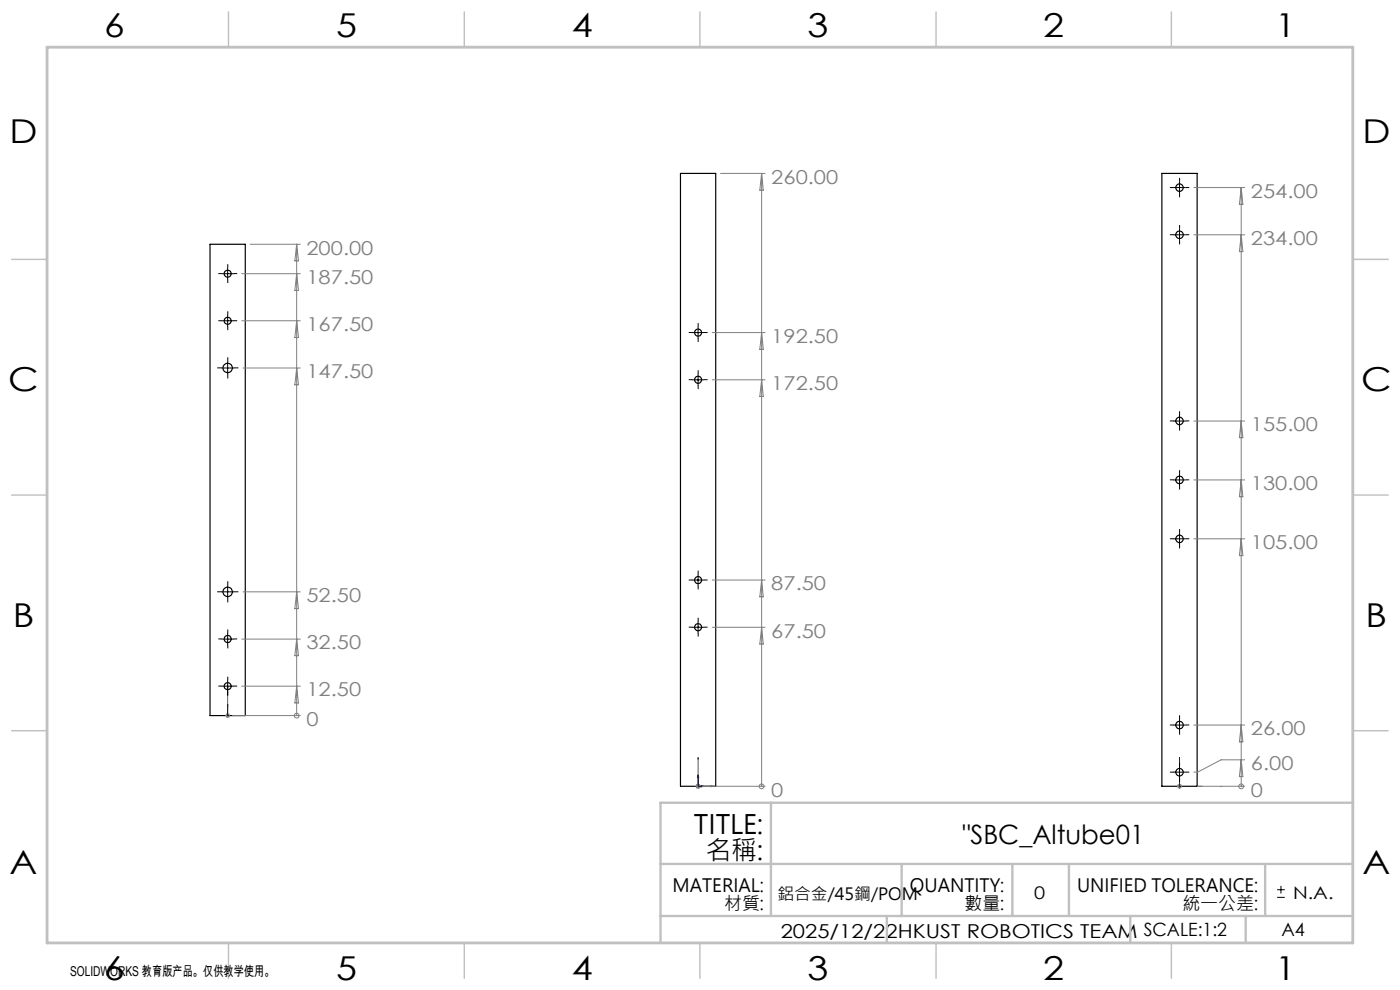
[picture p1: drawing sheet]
<svg xmlns="http://www.w3.org/2000/svg" width="297mm" height="210mm" viewBox="0 0 297 210" stroke-linecap="round" stroke-linejoin="round" font-family="sans-serif">
<g fill="none" stroke="#000" stroke-width=".25">
<path d="M144.4 36.8h7.4v130h-7.4zM246.5 36.8h7.5v130h-7.5zM44.6 51.8h7.4v100h-7.4z"/>
<circle cx="250.2" cy="39.8" r=".8"/>
<circle cx="48.3" cy="58.1" r=".74"/>
<circle cx="250.2" cy="49.8" r=".81"/>
<circle cx="48.3" cy="68" r=".74"/>
<circle cx="48.3" cy="78.1" r="1"/>
<circle cx="148.1" cy="70.6" r=".75"/>
<circle cx="148.1" cy="80.5" r=".75"/>
<circle cx="250.2" cy="89.3" r=".8"/>
<circle cx="250.2" cy="114.3" r=".8"/>
<circle cx="250.2" cy="101.8" r=".81"/>
<circle cx="48.3" cy="135.5" r=".75"/>
<circle cx="48.3" cy="125.5" r="1"/>
<circle cx="148.1" cy="123.1" r=".75"/>
<circle cx="148.1" cy="133" r=".75"/>
<circle cx="48.3" cy="145.5" r=".74"/>
<circle cx="250.2" cy="153.8" r=".81"/>
<circle cx="250.2" cy="163.8" r=".8"/>
</g>
<g fill="none" stroke="#000" stroke-width=".21">
<path d="M249 39.8h2.5M250.2 38.6v2.5M47.1 58.1h2.5M48.3 56.8v2.5M249 49.8h2.5M250.2 48.6v2.4M47.1 78.1h2.5M47.1 68h2.5M48.3 66.8v2.5M48.3 76.8v2.5M146.8 70.5h2.5M148.1 69.3v2.5"/>
<path d="M148.1 79.3v2.5M146.8 80.6h2.5M249 89.3h2.5M250.2 88v2.5M249 114.3h2.5M249 101.8h2.5M250.2 100.6v2.4M250.2 113.1v2.5M47.1 135.6h2.5M47.1 125.5h2.5M48.3 124.3v2.5M48.3 134.3v2.5"/>
<path d="M146.8 123h2.5M146.8 133.1h2.5M148.1 121.8v2.5M148.1 131.8v2.5M47.1 145.5h2.5M48.3 144.3v2.5M249 153.8h2.5M250.2 152.6v2.4M249 163.8h2.5M250.2 162.6v2.5M270.9 190.4h1.7M270.9 188.7h1.7"/>
<path d="M271.7 187.9v1.6"/>
</g>
<g fill="none" stroke="#808080" stroke-width=".21">
<path d="M152.9 36.8h9.4M161.6 36.8v130M161.6 36.8l.3 3.5h-.7zM253.3 39.8h10.8M263.3 39.8v127M263.3 39.8l.4 3.5h-.8zM51.3 58.1h12.4M53.1 51.8h10.6M62.9 51.8v100M62.9 58.1l.4 3.5h-.8zM62.9 51.8l.4 3.5h-.8zM253.3 49.8h10.8"/>
<path d="M263.3 49.8l.4 3.6h-.8zM51.3 68h12.4M51.5 78.1h12.2M62.9 78.1l.4 3.5h-.8zM62.9 68l.4 3.6h-.8zM151.1 70.5h11.2M161.6 70.5l.3 3.6h-.7zM151.1 80.6h11.2M161.6 80.6l.3 3.5h-.7zM253.3 89.3h10.8M263.3 89.3l.4 3.5h-.8zM253.3 114.3h10.8"/>
<path d="M253.3 101.8h10.8M263.3 114.3l.4 3.6h-.8zM263.3 101.8l.4 3.6h-.8zM51.3 135.6h12.4M51.5 125.5h12.2M62.9 135.6l.4 3.5h-.8zM62.9 125.5l.4 3.6h-.8zM151.1 133.1h11.2M151.1 123h11.2M161.6 133.1l.3 3.5h-.7zM161.6 123l.3 3.6h-.7zM47.8 151.8h1"/>
<path d="M47.9 151.4l.7 .7M48.3 151.3v1M48.6 151.4l-.7 .7M49.3 151.8h14.4M51.3 145.5h12.4M62.9 151.8h.1M62.9 145.5l.4 3.6h-.8zM253.3 153.8h10.8M263.3 153.8l.4 3.6h-.8zM147.6 166.8h1M147.7 166.4l.7 .8M148.1 166.3v1"/>
<path d="M148.4 166.4l-.7 .8M149.1 166.8h13.2M161.6 166.8h.1M249.7 166.8h1M249.9 166.4l.7 .8M250.2 166.3v1M250.6 166.4l-.7 .8M254.1 166.8h10M263.3 166.8h.1M263.3 161.2l.4 3.5h-.8zM264.1 161.2h-5.1l-4.9 2.6h-.8"/>
<circle cx="62.9" cy="151.8" r=".51"/>
<circle cx="161.6" cy="166.8" r=".5"/>
<circle cx="263.3" cy="166.8" r=".5"/>
</g>
<g fill="none" stroke="#00f" stroke-width=".21">
<path d="M48.3 151.7v.2zM48.3 145.7v.3v-.3M48.3 151.7v.3zM48.3 149.4v.6v-.6M48.3 151.8h.1M48.3 145.7v6.1M148.1 160.7l.1 .3h-.2zM148.1 164.4l.1 .6h-.2zM148.1 160.7v6.1h3.1M148.7 166.6l.6 .2-.6 .2zM150.8 166.7l.4 .1-.4 .1zM250.2 166.7v.2z"/>
<path d="M250.2 160.7v.3v-.3M250.2 166.6v.4zM250.2 164.4v.6v-.6M250.2 166.8h.1M250.2 160.7v6.1"/>
</g>
<g fill="none" stroke="#000" stroke-width=".21" stroke-dasharray="15.2 1.3 1.3 1.3" stroke-linecap="butt">
<path d="M249 39.8h-.8M250.2 38.5v-.8M251.5 39.8h.8M47.1 58h-.8M48.3 56.8v-.8M48.3 59.3v.7M49.6 58h.7M249 49.8h-.8M250.2 48.5v-.8M250.2 51v.8M250.2 41v.8M251.5 49.8h.8"/>
<path d="M47.1 78h-1M47.1 68h-.8M48.3 76.8v-1M48.3 79.3v1M48.3 66.8v-.8M48.3 69.3v.7M49.6 78h1M49.6 68h.7M146.9 70.5h-.8M148.1 79.3v-.8M148.1 69.3v-.8M148.1 71.8v.7"/>
<path d="M149.4 70.5h.7M146.9 80.5h-.8M148.1 81.8v.7M149.4 80.5h.7M249 89.3h-.8M250.2 88v-.8M250.2 90.5v.8M251.5 89.3h.8M249 114.3h-.8M249 101.8h-.8M250.2 113v-.8M250.2 115.5v.8"/>
<path d="M250.2 100.5v-.8M250.2 103v.8M251.5 114.3h.8M251.5 101.8h.8M47.1 135.5h-.8M47.1 125.5h-1M48.3 134.3v-.8M48.3 136.8v.7M48.3 124.3v-1M48.3 126.8v1M49.6 135.5h.7M49.6 125.5h1"/>
<path d="M146.9 123h-.8M146.9 133h-.8M148.1 121.8v-.8M148.1 124.3v.7M148.1 131.8v-.8M148.1 134.3v.7M149.4 123h.7M149.4 133h.7M47.1 145.5h-.8M48.3 144.3v-.8M48.3 146.8v.7M49.6 145.5h.7"/>
<path d="M249 153.8h-.8M250.2 152.5v-.8M250.2 155v.8M251.5 153.8h.8M249 163.8h-.8M250.2 162.5v-.8M250.2 165v.8M251.5 163.8h.8"/>
</g>
<path d="M287 55h7.5M287 144.8v55.2h-187.2" fill="none" stroke="#c0c0c0" stroke-width=".21"/>
<path d="M163.5 170.3v24M287.1 170.3h-147v29.7M140.1 194.3h146.5M140.1 183.3h146.9M188.1 194.3v5.7M191.3 183.3v11M214.8 183.3v11M226.8 183.3v11M239.8 194.3v5.7M264.3 194.3v5.7M268.4 183.3v11" fill="none" stroke="#c0c0c0" stroke-width=".5"/>
<g fill="none" stroke="#c0c0c0" stroke-width=".3">
<path d="M48.5 2.5v7.5M98.5 2.5v7.5M148.5 2.5v7.5M198.6 2.5v7.5M248.5 2.5v7.5M2.5 55h7.5M287 55h7.5M2.5 105h7.5M287 105h7.5M2.5 155h7.5M287 155h7.5M48.5 200v7.5"/>
<path d="M98.5 200v7.5M148.5 200v7.5M198.6 200v7.5M248.5 200v7.5"/>
</g>
<path d="M10 10h277v190h-277z" fill="none" stroke="#c0c0c0" stroke-width=".6"/>
<g fill="#00f">
<path d="M48.3 151.7v.2zM48.3 145.7v.3z"/>
<path d="M48.3 151.7v.3zM48.3 149.4v.6zM150.8 166.7l.4 .1-.4 .1zM148.1 160.7l.1 .3h-.2zM148.7 166.6l.6 .2-.6 .2zM148.1 164.4l.1 .6h-.2zM250.2 166.7v.2zM250.2 160.7v.3zM250.2 166.6v.4zM250.2 164.4v.6z"/>
</g>
<g font-size="7">
<text x="22.1" y="7.8">6</text>
<text x="71.3" y="7.9">5</text>
<text x="121.3" y="7.9">4</text>
<text x="171.3" y="7.9">3</text>
<text x="221.3" y="7.9">2</text>
<text x="270.5" y="7.9">1</text>
<text x="2" y="30.4">D</text>
<text x="289" y="30.4">D</text>
<text x="1.7" y="82.9">C</text>
<text x="288.8" y="82.9">C</text>
<text x="2.7" y="132.9">B</text>
<text x="289.7" y="132.9">B</text>
<text x="2" y="185.4">A</text>
<text x="289" y="185.4">A</text>
<text x="22.1" y="207.8">6</text>
<text x="71.3" y="207.9">5</text>
<text x="121.3" y="207.9">4</text>
<text x="171.3" y="207.9">3</text>
<text x="221.3" y="207.9">2</text>
<text x="270.5" y="207.9">1</text>
</g>
<g font-size="5.6">
<text x="147.2" y="176.9">TITLE:</text>
<text x="204.2" y="179.1">&quot;SBC_Altube01</text>
<text x="149.6" y="182.5">名稱:</text>
</g>
<g font-size="4.1" fill="#808080">
<text x="163.6" y="39">260.00</text>
<text x="265.4" y="42">254.00</text>
<text x="65" y="54">200.00</text>
<text x="265.4" y="52">234.00</text>
<text x="65" y="60.2">187.50</text>
<text x="65" y="70.2">167.50</text>
<text x="163.6" y="72.7">192.50</text>
<text x="65" y="80.2">147.50</text>
<text x="163.6" y="82.7">172.50</text>
<text x="265.4" y="91.5">155.00</text>
<text x="265.4" y="104">130.00</text>
<text x="265.4" y="116.5">105.00</text>
<text x="163.6" y="125.2">87.50</text>
<text x="65" y="127.7">52.50</text>
<text x="65" y="137.7">32.50</text>
<text x="163.6" y="135.2">67.50</text>
<text x="65" y="147.7">12.50</text>
<text x="65" y="154">0</text>
<text x="265.4" y="156">26.00</text>
<text x="265.4" y="163.4">6.00</text>
<text x="163.6" y="169">0</text>
<text x="265.4" y="169">0</text>
</g>
<text font-size="4.1" x="165.6" y="199">2025/12/22HKUST ROBOTICS TEAM SCALE:1:2</text>
<g font-size="3.9">
<text x="142.7" y="189.2">MATERIAL:</text>
<text x="193" y="189.2">QUANTITY:</text>
<text x="228.5" y="189.2">UNIFIED TOLERANCE:</text>
<text x="153.6" y="193.1">材質:</text>
<text x="204.6" y="193.1">數量:</text>
<text x="250.8" y="193.1">統一公差:</text>
<text x="271.9" y="198.6">A4</text>
</g>
<g font-size="3.7">
<text x="219.4" y="190.7">0</text>
<text x="274.3" y="190.7">N.A.</text>
</g>
<text font-size="3.6" x="164.9" y="190.8">鋁合金/45鋼/POM</text>
<text font-size="2.9" x="14.9" y="207.1">SOLIDWORKS 教育版产品。仅供教学使用。</text>
</svg>
